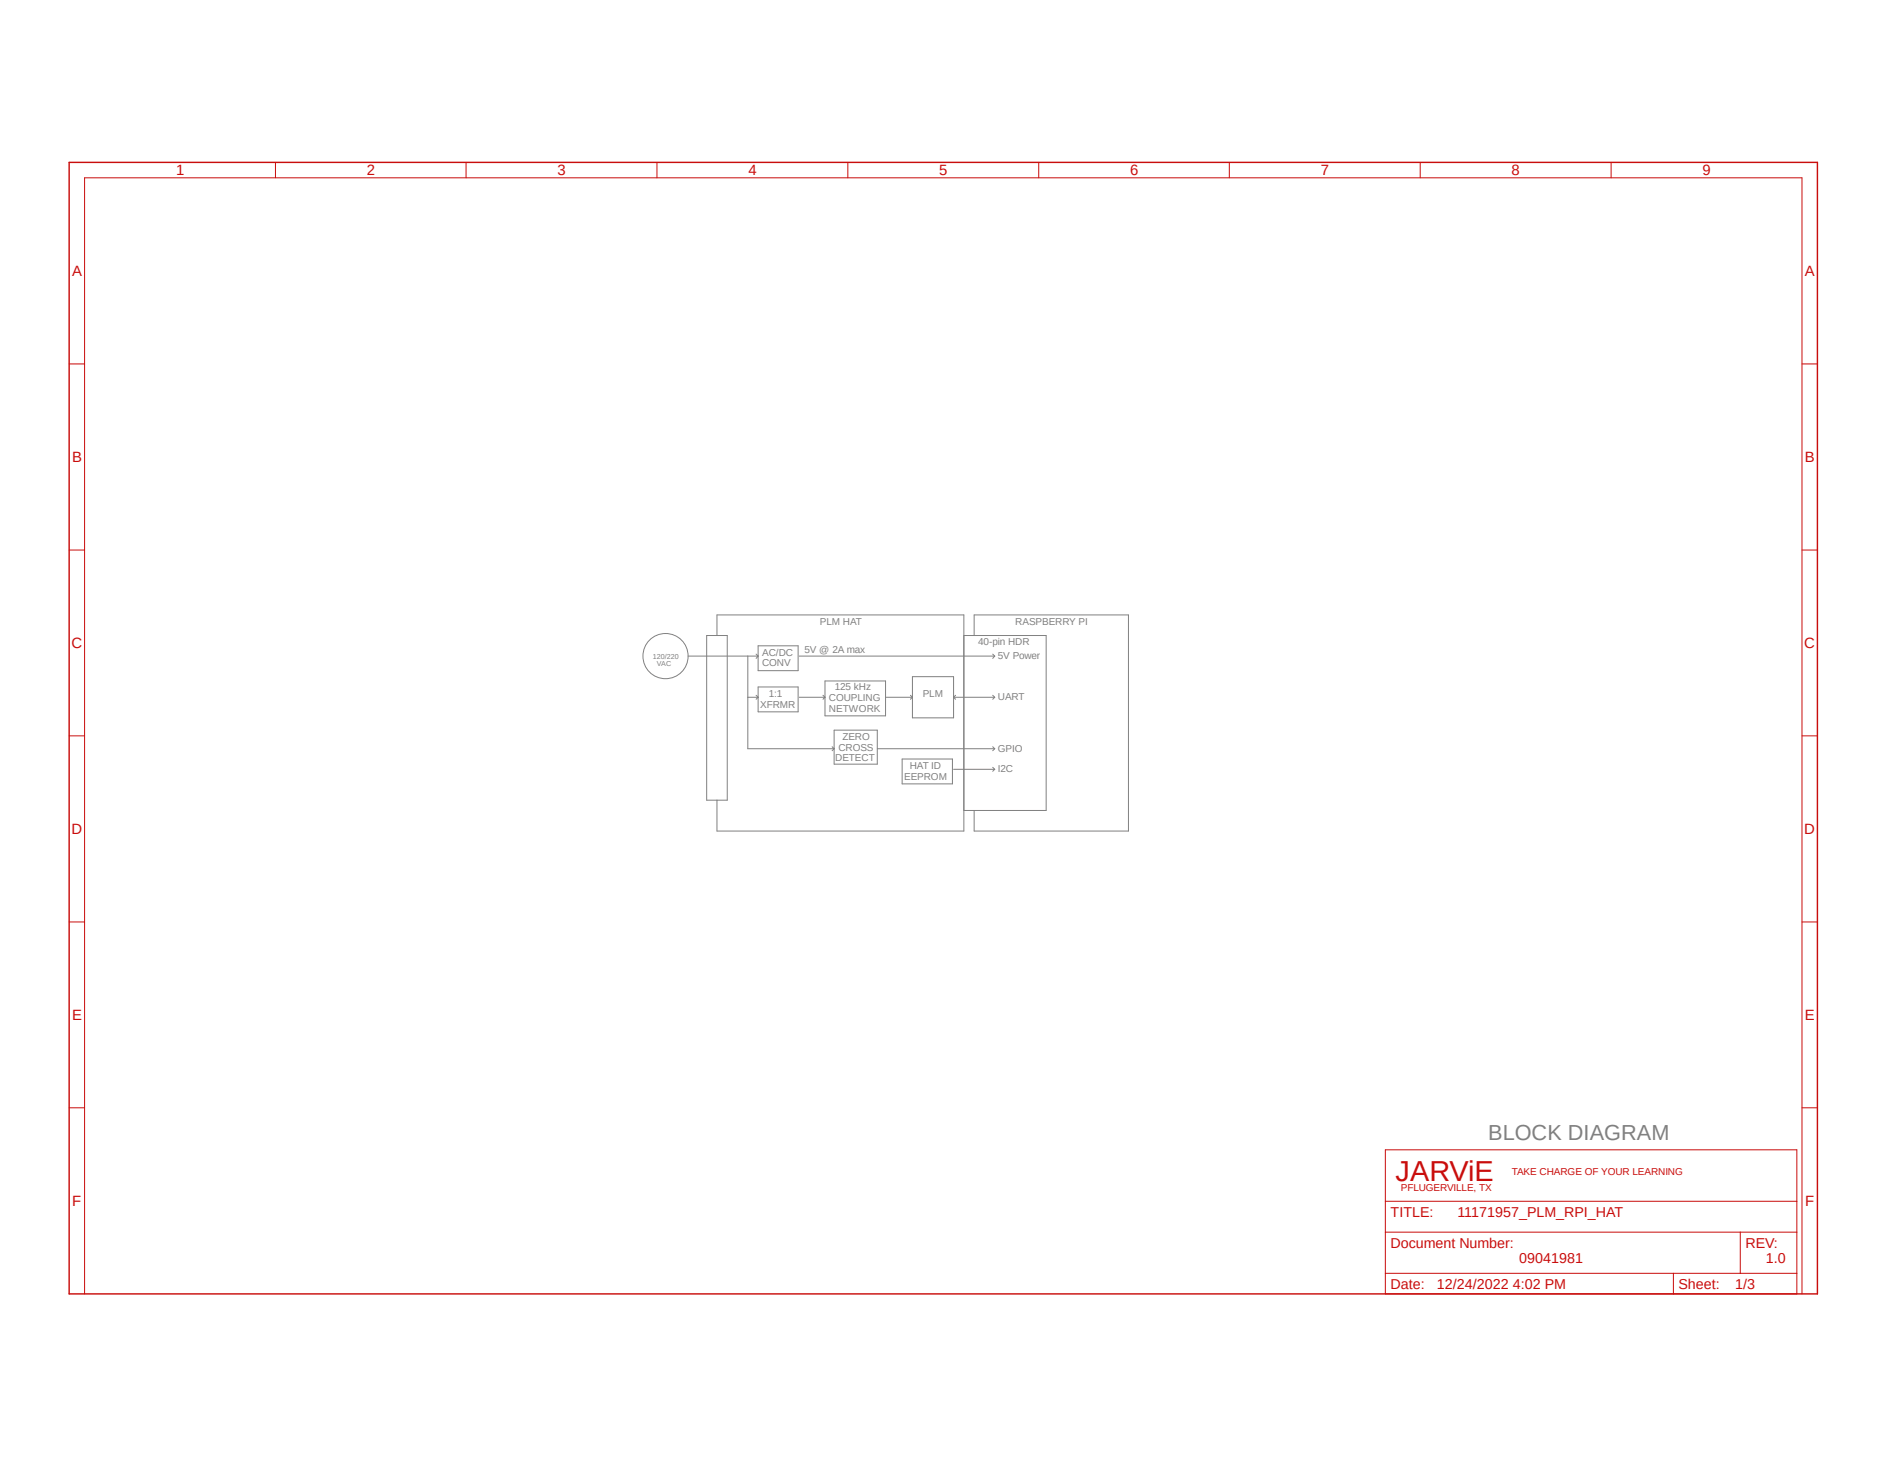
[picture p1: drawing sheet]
<svg xmlns="http://www.w3.org/2000/svg" width="279mm" height="216mm" viewBox="0 0 279 216" stroke-linecap="round" stroke-linejoin="round" font-family="sans-serif">
<path d="M9.9 23.9l259.6 168.1M269.5 23.9l-259.6 168.1" fill="none" stroke="#fff" stroke-width=".15"/>
<g fill="none" stroke="#808080" stroke-width=".15">
<path d="M101.9 97.2h10.4M104.7 94.1h3v24.4h-3zM106.2 94.1v-3h36.6v32h-36.6v-4.6M110.8 97.2v13.7h12.8M112 96.9l.3 .3M112.3 95.6h5.9v3.7h-5.9zM112.3 97.2l-.3 .3M118.4 97.2h29M142.8 94.1h12.2v25.9h-12.2M144.3 94.1v-3h22.9v32h-22.9v-3.1M147.1 96.9l.3 .3M147.4 97.2l-.3 .3"/>
<path d="M110.8 103.3h1.5M112 103l.3 .3M112.3 101.7h5.9v3.7h-5.9zM112.3 103.3l-.3 .2M118.4 103.3h3.8M121.9 103l.3 .3M122.2 100.8h9v5.2h-9zM122.2 103.3l-.3 .2M123.3 110.6l.3 .3M123.6 108.1h6.4v5.1h-6.4zM123.6 110.9l-.3 .3M130 110.9h17.4"/>
<path d="M131.2 103.3h4M133.6 112.4h7.5v3.7h-7.5zM134.9 103l.3 .3M135.2 100.2h6.1v6.1h-6.1zM135.2 103.3l-.3 .2M141.3 103.3h6.1M141.3 103.3l.3 .2M141.3 113.9h6.1M141.6 103l-.3 .3M147.1 103l.3 .3M147.1 110.6l.3 .3M147.1 113.6l.3 .3"/>
<path d="M147.4 103.3l-.3 .2M147.4 110.9l-.3 .3M147.4 113.9l-.3 .3"/>
<circle cx="98.6" cy="97.2" r="3.3"/>
</g>
<path d="M10.2 24h259v167.6h-259z" fill="none" stroke="#c90d0c" stroke-width=".21"/>
<g fill="none" stroke="#c90d0c" stroke-width=".15">
<path d="M40.8 24v2.3M69 24v2.3M97.3 24v2.3M125.6 24v2.3M153.9 24v2.3M182.1 24v2.3M210.4 24v2.3M238.7 24v2.3M10.2 53.9h2.3M267 53.9h2.2M10.2 81.4h2.3M267 81.4h2.2"/>
<path d="M10.2 109h2.3M267 109h2.2M10.2 136.5h2.3M267 136.5h2.2M10.2 164h2.3M205.2 170.3h61v21.3h-61zM205.2 177.9h61M267 164h2.2M12.5 191.6v-165.3h254.5v165.3M205.2 182.5h61M205.2 188.6h61M247.9 188.6v3"/>
<path d="M257.8 182.5v6.1"/>
</g>
<text font-size="4.3" fill="#c90d0c" x="206.8" y="174.8">JARViE</text>
<text font-size="3.2" fill="#808080" x="220.5" y="168.7">BLOCK DIAGRAM</text>
<g font-size="2.2" fill="#c90d0c">
<text x="26.1" y="26">1</text>
<text x="54.4" y="26">2</text>
<text x="82.6" y="26">3</text>
<text x="110.9" y="26">4</text>
<text x="139.1" y="26">5</text>
<text x="167.4" y="26">6</text>
<text x="195.7" y="26">7</text>
<text x="223.9" y="26">8</text>
<text x="252.2" y="26">9</text>
<text x="10.7" y="40.9">A</text>
<text x="267.4" y="40.9">A</text>
<text x="10.7" y="68.4">B</text>
<text x="267.4" y="68.4">B</text>
<text x="10.6" y="96">C</text>
<text x="267.3" y="96">C</text>
<text x="10.6" y="123.5">D</text>
<text x="267.3" y="123.5">D</text>
<text x="10.7" y="151">E</text>
<text x="267.4" y="151">E</text>
<text x="10.7" y="178.6">F</text>
<text x="267.4" y="178.6">F</text>
</g>
<g font-size="2.1" fill="#c90d0c">
<text x="206" y="180.2">TITLE:</text>
<text x="206" y="184.7">Document Number:</text>
<text x="215.9" y="180.2">11171957_PLM_RPI_HAT</text>
<text x="258.6" y="184.7">REV:</text>
<text x="206" y="190.8">Date:</text>
<text x="212.9" y="190.8">12/24/2022 4:02 PM</text>
<text x="225" y="187">09041981</text>
<text x="248.7" y="190.8">Sheet:</text>
<text x="257" y="190.8">1/3</text>
<text x="261.6" y="187">1.0</text>
</g>
<g font-size="1.5" fill="#808080">
<text x="121.5" y="92.6">PLM HAT</text>
<text x="144.9" y="95.5">40-pin HDR</text>
<text x="150.4" y="92.6">RASPBERRY PI</text>
<text x="112.9" y="97.2">AC/DC</text>
<text x="112.9" y="98.7">CONV</text>
<text x="119.2" y="96.7">5V @ 2A max</text>
<text x="147.8" y="97.6">5V Power</text>
<text x="112.6" y="104.8">XFRMR</text>
<text x="113.9" y="103.2">1:1</text>
<text x="122.8" y="103.8">COUPLING</text>
<text x="122.8" y="105.4">NETWORK</text>
<text x="123.7" y="102.2">125 kHz</text>
<text x="136.7" y="103.3">PLM</text>
<text x="147.8" y="103.7">UART</text>
<text x="123.7" y="112.7">DETECT</text>
<text x="124.2" y="111.2">CROSS</text>
<text x="124.8" y="109.6">ZERO</text>
<text x="134.8" y="113.8">HAT ID</text>
<text x="147.8" y="111.3">GPIO</text>
<text x="133.9" y="115.4">EEPROM</text>
<text x="147.8" y="114.4">I2C</text>
</g>
<g font-size="1.5" fill="#c90d0c">
<text x="224" y="173.9">TAKE CHARGE OF YOUR LEARNING</text>
<text x="207.5" y="176.4">PFLUGERVILLE, TX</text>
</g>
<g font-size="1.1" fill="#808080">
<text x="96.7" y="97.5">120/220</text>
<text x="97.3" y="98.7">VAC</text>
</g>
</svg>
